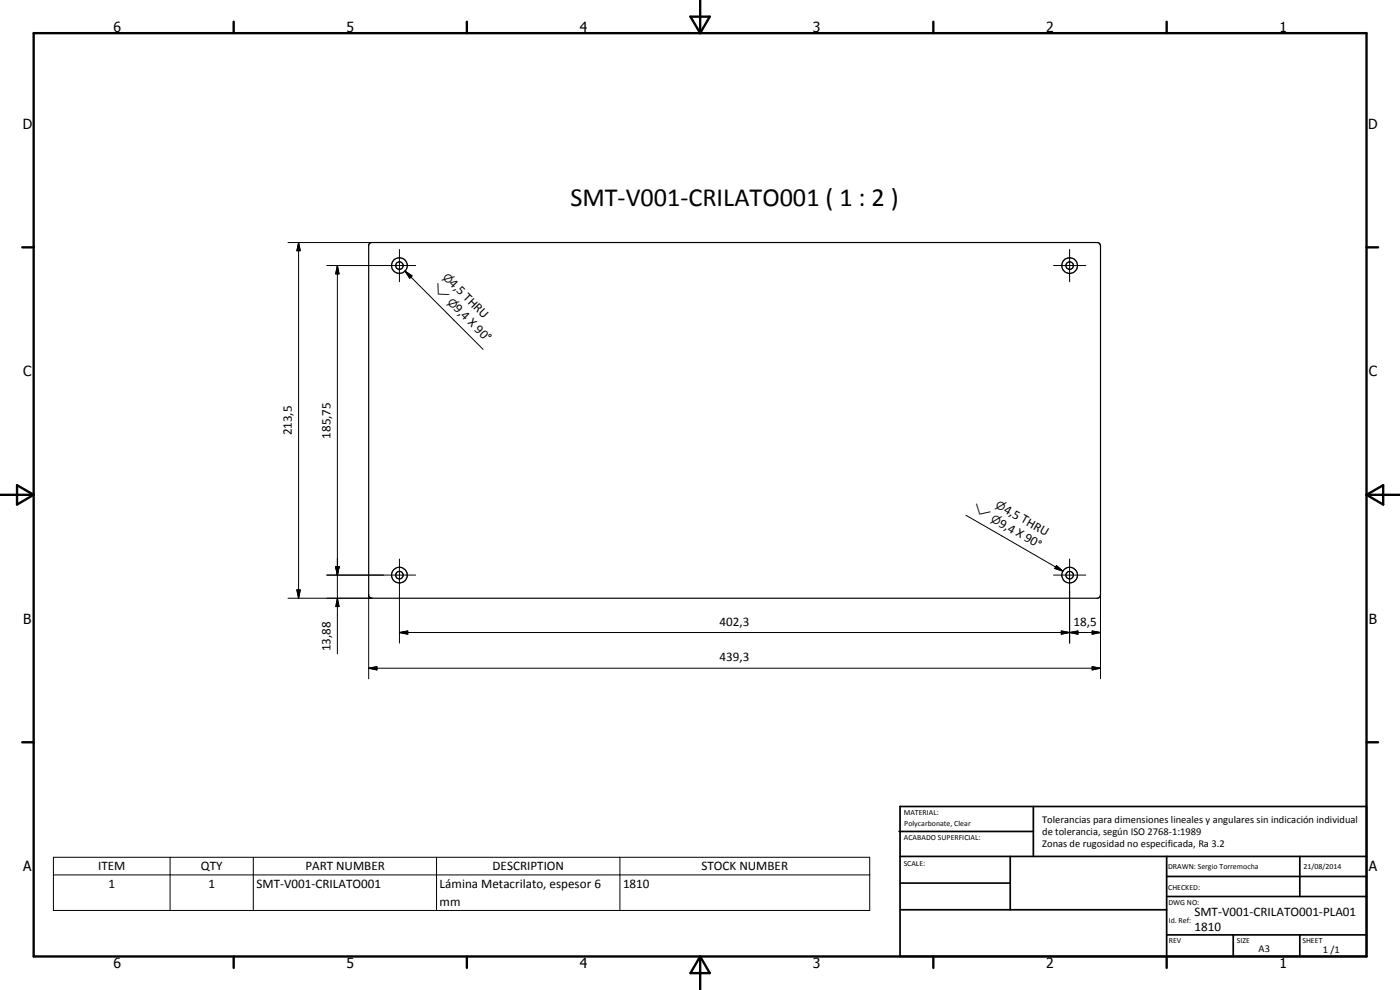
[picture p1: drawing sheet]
<svg xmlns="http://www.w3.org/2000/svg" width="420mm" height="297mm" viewBox="0 0 420 297" stroke-linecap="round" stroke-linejoin="round" font-family="sans-serif">
<g fill="none" stroke="#000" stroke-width=".35">
<path d="M110.8 73.2l.6-.4 218.3 .1 .6 .8-.2 105.2-.6 .6-218.3-.1-.6-.7v-105.2z"/>
<circle cx="119.9" cy="79.7" r="2.35"/>
<circle cx="119.9" cy="79.7" r="1.11"/>
<circle cx="321" cy="79.7" r="1.12"/>
<circle cx="321" cy="79.7" r="2.37"/>
<circle cx="119.9" cy="172.6" r="2.36"/>
<circle cx="119.9" cy="172.6" r="1.12"/>
<circle cx="321" cy="172.6" r="2.36"/>
<circle cx="321" cy="172.6" r="1.13"/>
</g>
<g fill="none" stroke="#000" stroke-width=".71">
<path d="M10.1 9.9h400v277.1h-400zM70.1 6.5v3.4M140.1 6.5v3.4M207.2 5h5.8l-2.9 4.9zM210.1 0v9.9M280.1 6.5v3.4M350.1 6.5v3.4M6.7 74.2h3.4M410.1 74.2h3.5M.1 148.5h10M5.1 145.6l5 2.9-5 2.9zM410.1 148.5h10"/>
<path d="M410.1 148.5l5-2.9v5.8zM6.7 222.7h3.4M410.1 222.7h3.5M70.1 287v3.4M140.1 287v3.4M210.1 287v10M210.1 287l2.9 5h-5.8zM280.1 287v3.4M350.1 287v3.4"/>
</g>
<g fill="none" stroke="#000" stroke-width=".51">
<path d="M269.8 249.5h40.3M270.1 242h140v45h-140zM270.1 257h140M303.2 257v16M310.1 242v15M350.1 257v30M390.1 257v12M270.1 265h33.1M270.1 273h80M350.1 269h60M350.1 263h60M350.1 280.5h60"/>
<path d="M370.1 280.5v6.5M390.1 280.5v6.5"/>
</g>
<g fill="none" stroke="#000" stroke-width=".3">
<path d="M86.4 72.8h25.2M89.6 72.8l.5 2.4h-1zM89.6 72.8v106.7M98.1 79.7h26.6M101.2 79.7l.6 2.5h-1.1zM101.2 79.7v116.5M119.9 74.8v9.7M316.2 79.7h9.7M321 74.8v9.7M121.5 81.3l2.1 1.5-.6 .7zM121.5 81.3l23.5 23.5M289.9 154.6l29.1 16.8"/>
<path d="M86.4 179.5h25.2M89.1 177h1l-.5 2.5zM98.1 172.6h26.6M100.7 170.1h1.1l-.6 2.5zM100.8 170.1h1l-.6 2.5zM101.2 179.5l.6 2.5h-1zM110.6 178.5v25.2M119.9 167.7v25.3M316.2 172.6h9.7M317.1 169.7l1.9 1.7-2.4-.8zM321 167.7v25.3M330.3 178.5v25.2"/>
<path d="M119.9 189.8l2.5-.5v1zM119.9 189.8h210.4M318.5 189.3l2.5 .5-2.5 .5zM321 189.8l2.5-.5v1zM327.8 189.3l2.5 .5-2.5 .5zM110.6 200.5l2.5-.5v1zM110.6 200.5h219.7M327.8 200l2.5 .5-2.5 .5zM16 257.2h245v16h-245zM51 257.2v16M76 257.2v16M131 257.2v16"/>
<path d="M186 257.2v16M16 262.5h245"/>
</g>
<g fill="#000">
<path d="M89.6 72.8l.5 2.4h-1zM101.2 79.7l.6 2.5h-1.1zM121.5 81.3l2.1 1.5-.6 .7zM89.1 177h1l-.5 2.5zM100.7 170.1h1.1l-.6 2.5zM100.8 170.1h1l-.6 2.5zM317.1 169.7l1.9 1.7-2.4-.8zM101.2 179.5l.6 2.5h-1zM119.9 189.8l2.5-.5v1zM318.5 189.3l2.5 .5-2.5 .5zM321 189.8l2.5-.5v1zM327.8 189.3l2.5 .5-2.5 .5z"/>
<path d="M110.6 200.5l2.5-.5v1zM327.8 200l2.5 .5-2.5 .5z"/>
</g>
<text font-size="7.9" x="171.2" y="61.7">SMT-V001-CRILATO001 ( 1 : 2 )</text>
<g font-size="4.2">
<text x="34" y="9.6">6</text>
<text x="104" y="9.6">5</text>
<text x="174" y="9.6">4</text>
<text x="244" y="9.6">3</text>
<text x="314" y="9.6">2</text>
<text x="384" y="9.6">1</text>
<text x="6.8" y="38.7">D</text>
<text x="410.6" y="38.7">D</text>
<text x="7" y="112.9">C</text>
<text x="410.8" y="112.9">C</text>
<text x="7" y="187.1">B</text>
<text x="410.8" y="187.1">B</text>
<text x="7" y="261.4">A</text>
<text x="410.8" y="261.4">A</text>
<text x="34" y="290.4">6</text>
<text x="104" y="290.4">5</text>
<text x="174" y="290.4">4</text>
<text x="244" y="290.4">3</text>
<text x="314" y="290.4">2</text>
<text x="384" y="290.4">1</text>
</g>
<g font-size="3.9">
<text x="134.7" y="85.3" transform="rotate(45 134.7 85.3)">4,5 THRU</text>
<text x="136" y="92.8" transform="rotate(45 136 92.8)">9,4 X 90°</text>
<text x="87.6" y="130.6" transform="rotate(-90 87.6 130.6)">213,5</text>
<text x="99.2" y="131.7" transform="rotate(-90 99.2 131.7)">185,75</text>
<text x="301.1" y="153.5" transform="rotate(30 301.1 153.5)">4,5 THRU</text>
<text x="299.5" y="157.7" transform="rotate(30 299.5 157.7)">9,4 X 90°</text>
<text x="216" y="187.7">402,3</text>
<text x="322.1" y="187.7">18,5</text>
<text x="99.2" y="195.5" transform="rotate(-90 99.2 195.5)">13,88</text>
<text x="216" y="198.4">439,3</text>
<text x="29.5" y="261.2">ITEM</text>
<text x="60.3" y="261.2">QTY</text>
<text x="91.6" y="261.2">PART NUMBER</text>
<text x="147.8" y="261.2">DESCRIPTION</text>
<text x="210.5" y="261.2">STOCK NUMBER</text>
<text x="32.6" y="266.4">1</text>
<text x="62.6" y="266.4">1</text>
<text x="77" y="266.4">SMT-V001-CRILATO001</text>
<text x="131.9" y="266.6">Lámina Metacrilato, espesor 6</text>
<text x="187" y="266.4">1810</text>
<text x="131.9" y="271.9">mm</text>
<text x="358.5" y="275">SMT-V001-CRILATO001-PLA01</text>
<text x="358.5" y="279.4">1810</text>
</g>
<g font-size="3.3">
<text x="132.7" y="83.3" transform="rotate(45 132.7 83.3)">n</text>
<text x="129.6" y="86.4" transform="rotate(45 129.6 86.4)">w</text>
<text x="134.1" y="90.8" transform="rotate(45 134.1 90.8)">n</text>
<text x="291.6" y="153.1" transform="rotate(30 291.6 153.1)">w</text>
<text x="298.6" y="152.1" transform="rotate(30 298.6 152.1)">n</text>
<text x="297.1" y="156.3" transform="rotate(30 297.1 156.3)">n</text>
</g>
<g font-size="3.1">
<text x="312.7" y="246.8">Tolerancias para dimensiones lineales y angulares sin indicación individual</text>
<text x="312.7" y="250.4">de tolerancia, según ISO 2768-1:1989</text>
<text x="312.7" y="254">Zonas de rugosidad no especificada, Ra 3.2</text>
<text x="377.7" y="285.6">A3</text>
<text x="397" y="285.9">1 /1</text>
</g>
<g font-size="2.4">
<text x="271.2" y="244.4">MATERIAL:</text>
<text x="271.3" y="252">ACABADO SUPERFICIAL:</text>
<text x="271.4" y="247.9">Polycarbonate, Clear</text>
<text x="271.2" y="259.7">SCALE:</text>
<text x="350.6" y="260.8">DRAWN: Sergio Torremocha</text>
<text x="391.2" y="260.6">21/08/2014</text>
<text x="350.6" y="267">CHECKED:</text>
<text x="350.6" y="271.4">DWG NO:</text>
<text x="350.8" y="276.9">Id. Ref:</text>
<text x="350.8" y="282.8">REV</text>
<text x="371.2" y="282.9">SIZE</text>
<text x="390.9" y="282.9">SHEET</text>
</g>
</svg>
